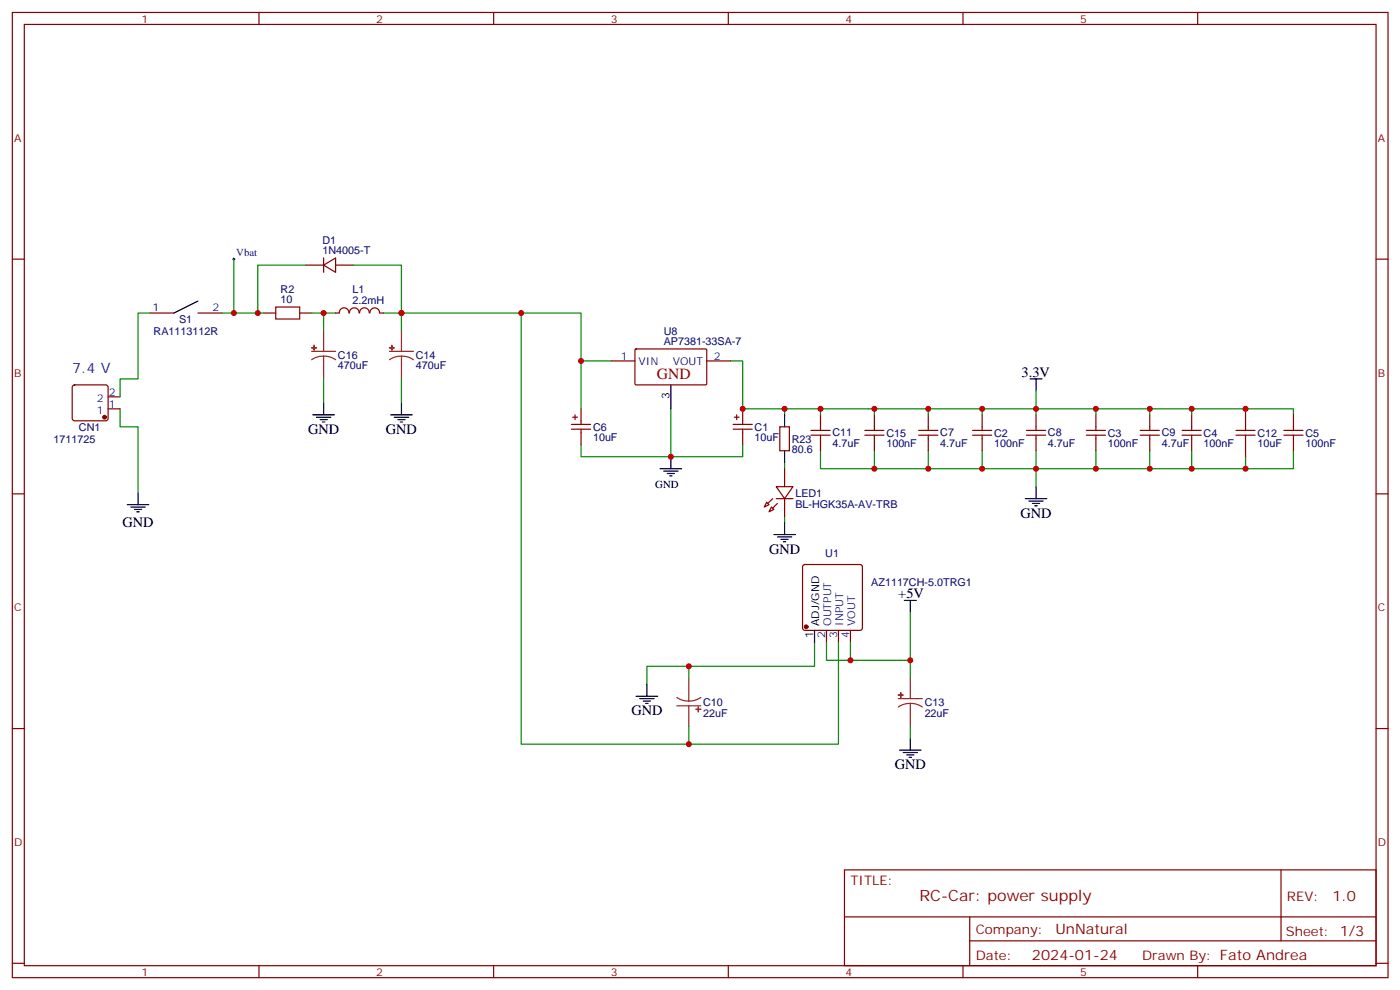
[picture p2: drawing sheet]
<svg xmlns="http://www.w3.org/2000/svg" width="413mm" height="292mm" viewBox="0 0 413 292" stroke-linecap="round" stroke-linejoin="round" font-family="sans-serif">
<g fill="none" stroke="#870000" stroke-width=".35">
<path d="M3.6 3.7h405.4v284.3h-405.4zM7.2 7.2h398.2v277.3h-398.2zM76.3 3.7v3.5M145.5 3.7v3.5M214.6 3.7v3.5M283.7 3.7v3.5M352.9 3.7v3.5M3.6 76.3h3.6M90.1 78.1h5.3M95.4 78.1l3.5-2.1v4.2zM95.4 76v4.2M98.9 78.1h5.3"/>
<path d="M405.4 76.3h3.6M44.2 92.2h7.1M58.3 92.2h7.1M77.7 92.2h3.5M88.3 92.2h3.5M102.8 92.2a1.41 1.41 0 0 0-1.4-1.5 1.41 1.41 0 0 0-1.4 1.5h-1.1M103 92.2a1.41 1.41 0 0 1 1.4-1.5 1.41 1.41 0 0 1 1.4 1.5M106 92.2a1.41 1.41 0 0 1 1.4-1.5 1.41 1.41 0 0 1 1.4 1.5M109 92.2a1.41 1.41 0 0 1 1.4-1.5 1.41 1.41 0 0 1 1.4 1.5M111.9 92.2h1.1M21.5 113.6l.5-.2h9.2l.4 .2 .3 .5v9.2l-.3 .5-.4 .2h-9.2l-.5-.3-.2-.4v-9.2zM31.9 116.9h3.5"/>
<path d="M180 106.3h7.1M187.1 103l.3-.2h20.7l.1 .4v10l-.3 .2-20.6-.1-.2-.3zM208.2 106.3h7.1M31.9 120.4h3.5M168.4 125h5.6M168.4 126.4h5.6M168.7 122.9h1.4M169.4 122.2v1.4M171.2 120.4v4.6M171.2 126.4v4.6M216 125h5.7M216 126.4h5.7"/>
<path d="M216.4 122.9h1.4M217.1 122.2v1.4M218.8 120.4v4.6M218.8 126.4v4.6M229.8 125.7h2.8v7.1h-2.8zM231.2 138.1v5.3M238.9 126.8h5.7M238.9 128.2h5.7M241.8 122.2v4.6M241.8 128.2v4.6M254.8 126.8h5.7M254.8 128.2h5.7"/>
<path d="M257.6 122.2v4.6M257.6 128.2v4.6M270.7 126.8h5.6M270.7 128.2h5.6M273.5 122.2v4.6M273.5 128.2v4.6M286.6 126.8h5.6M286.6 128.2h5.6M289.4 122.2v4.6M289.4 128.2v4.6M302.4 126.8h5.7M302.4 128.2h5.7"/>
<path d="M305.3 122.2v4.6M305.3 128.2v4.6M320.1 126.8h5.6M320.1 128.2h5.6M322.9 122.2v4.6M322.9 128.2v4.6M336 126.8h5.6M336 128.2h5.6M338.8 122.2v4.6M338.8 128.2v4.6M348.3 126.8h5.6M348.3 128.2h5.6"/>
<path d="M351.1 122.2v4.6M351.1 128.2v4.6M364.2 126.8h5.6M364.2 128.2h5.6M367 120.4v6.4M367 128.2v6.3M378.3 126.8h5.6M378.3 128.2h5.6M381.1 122.2v4.6M381.1 128.2v4.6M3.6 145.5h3.6M225.9 148l.7 .7-1.4 .7z"/>
<path d="M227.3 149.4l.7 .7-1.4 .7zM228.7 143.4h4.9l-2.4 3.5zM228.7 146.9h4.9M231.2 146.9v5.3M405.4 145.5h3.6M236.7 166.5l.5-.2h16.2l.5 .2 .2 .5v18l-.2 .5-.5 .2h-16.2l-.5-.2-.2-.5v-18zM243.5 185.7v3.5M247.1 185.7v3.5M250.6 185.7v3.5M3.6 214.6h3.6M405.4 214.6h3.6M248.8 256.3h156.6v28.2h-156.6z"/>
<path d="M377.4 256.3v20.9M248.8 270.1h156.5M285.7 277.2h119.6M285.7 270.1v14.1M3.6 283.8h3.6M76.3 284.5v3.5M145.5 284.5v3.5M214.6 284.5v3.5M283.7 284.5v3.5M352.9 284.5v3.5M405.4 283.8h3.6"/>
</g>
<g fill="none" stroke="#008700" stroke-width=".35">
<path d="M68.9 76.3v15.9h8.8M90.1 78.1h-14.1v14.1M104.2 78.1h14.1v14.1M44.2 92.2h-3.5v19.4h-5.3v5.3M65.4 92.2h3.5M91.8 92.2h3.6M98.9 92.2h-3.5v5.3M113 92.2h5.3M118.3 92.2h52.9v14.1M118.3 92.2v5.3M153.6 92.2v127h93.5v-30M95.4 111.6v7.1"/>
<path d="M118.3 111.6v7.1M180 106.3h-8.8v14.1M215.3 106.3h3.5v14.1h23M305.3 115.1v5.3h-15.9M35.4 120.4v5.3h5.3v19.4M171.2 131v3.5h26.5M197.7 120.4v14.1h21.1v-3.5M231.2 120.4v1.8M231.2 136.3v1.8M241.8 132.8v5.3h15.8v-5.3M241.8 122.2v-1.8h15.8v1.8M257.6 120.4h15.9v1.8"/>
<path d="M273.5 132.8v5.3h-15.9M273.5 120.4h15.9v1.8M289.4 132.8v5.3M305.3 122.2v-1.8h17.6v1.8M305.3 132.8v10.6M322.9 132.8v5.3h-49.4M322.9 120.4h15.9v1.8M338.8 120.4h12.3v1.8M338.8 132.8v5.3M351.1 120.4h30v1.8M351.1 132.8v5.3h-28.2M351.1 138.1h15.9"/>
<path d="M381.1 132.8v5.3h-14.1v-3.6M231.2 152.2v1.8M203 196.3v3.5M240 189.2v7.1h-49.4v5.3M243.5 189.2v5.3h7.1M268.2 180.4v14.1h-17.6v-5.3M268.2 194.5v5.3M203 213.9v5.3M268.2 213.9v3.6"/>
</g>
<g fill="none" stroke="#000" stroke-width=".35">
<path d="M58.3 88.7l-7 3.5M95.4 118.7v3.5M118.3 118.7v3.5M197.7 113.4v7M303.5 111.6h3.5M305.3 111.6v3.5M92.2 122.2h6.3M93.2 122.9h4.3M94.3 123.6h2.1M95 124.3h.7M115.1 122.2h6.4M116.2 122.9h4.2"/>
<path d="M117.2 123.6h2.1M117.9 124.3h.7M194.5 138.1h6.3M195.5 138.8h4.3M196.6 139.5h2.1M197.7 134.5v3.6M231.2 122.2v3.5M231.2 132.8v3.5M37.5 148.7h6.4M38.6 149.4h4.2M39.6 150.1h2.1M40.3 150.8h.7"/>
<path d="M40.7 145.1v3.6M197.3 140.2h.7M228 157.5h6.4M229.1 158.2h4.2M230.1 158.9h2.1M230.8 159.6h.7M231.2 154v3.5M302.1 146.9h6.3M303.1 147.6h4.3M304.2 148.3h2.1M304.9 149h.7M305.3 143.4v3.5"/>
<path d="M266.5 176.9h3.5M268.2 176.9v3.5M240 185.7v3.5M187.4 205.1h6.4M188.5 205.8h4.2M189.5 206.5h2.2M190.3 207.2h.7M190.6 201.6v3.5M268.2 217.5v3.5M265 221h6.4M266.1 221.7h4.2M267.2 222.4h2.1"/>
<path d="M267.9 223.1h.7"/>
</g>
<g fill="#870000" stroke="#870000" stroke-width=".35">
<path d="M229.1 148.3l-1.5 1.4z"/>
<path d="M227.6 146.9l-1.4 1.4z"/>
<circle cx="30.8" cy="122.9" r=".53"/>
<circle cx="237.5" cy="184.6" r=".53"/>
</g>
<g fill="none" stroke="#8c2424" stroke-width=".35">
<path d="M95.4 97.5v6M118.3 97.5v6M91.8 103.5h7.1M95.4 104.9l1.8 .3 1.7 .8M95.4 104.9l-1.9 .3-1.7 .8M95.4 104.9v6.7M114.8 103.5h7M118.3 104.9l1.8 .3 1.7 .8M118.3 104.9l-1.9 .3-1.6 .8M118.3 104.9v6.7M203 199.8v6.7M268.2 199.8v6"/>
<path d="M199.4 205.5l1.7 .8 1.9 .2M199.4 207.9h7.1M203 207.9v6M206.5 205.5l-1.7 .8-1.8 .2M264.7 205.8h7M268.2 207.2l1.9 .3 1.6 .8M268.2 207.2l-1.8 .3-1.7 .8M268.2 207.2v6.7"/>
</g>
<g fill="#8c2424" stroke="#8c2424" stroke-width=".35">
<path d="M205.1 209h1.4z"/>
<path d="M205.7 208.3l.1 1.4z"/>
<path d="M264.7 204.8h1.4z"/>
<path d="M265.4 204v1.5z"/>
<path d="M114.8 102.4l1.4 .1z"/>
<path d="M115.5 101.7v1.5z"/>
<path d="M91.8 102.4l1.4 .1z"/>
<path d="M92.5 101.7l.1 1.5z"/>
</g>
<path d="M81.2 90.5h7.1v3.5h-7.1z" fill="none" stroke="#a10000" stroke-width=".35"/>
<path d="M68.5 76.3h.8M68.9 76v.7" fill="none" stroke="#000" stroke-width=".29"/>
<g fill="#c00">
<circle cx="305.3" cy="138.1" r=".88"/>
<circle cx="289.4" cy="138.1" r=".88"/>
<circle cx="322.9" cy="138.1" r=".88"/>
<circle cx="257.6" cy="138.1" r=".88"/>
<circle cx="273.5" cy="138.1" r=".88"/>
<circle cx="338.8" cy="138.1" r=".88"/>
<circle cx="351.1" cy="138.1" r=".88"/>
<circle cx="367" cy="138.1" r=".88"/>
<circle cx="257.6" cy="120.4" r=".88"/>
<circle cx="273.5" cy="120.4" r=".88"/>
<circle cx="289.4" cy="120.4" r=".88"/>
<circle cx="305.3" cy="120.4" r=".88"/>
<circle cx="322.9" cy="120.4" r=".88"/>
<circle cx="338.8" cy="120.4" r=".88"/>
<circle cx="351.1" cy="120.4" r=".88"/>
<circle cx="367" cy="120.4" r=".88"/>
<circle cx="241.8" cy="120.4" r=".88"/>
<circle cx="250.6" cy="194.5" r=".88"/>
<circle cx="268.2" cy="194.5" r=".88"/>
<circle cx="118.3" cy="92.2" r=".88"/>
<circle cx="95.4" cy="92.2" r=".88"/>
<circle cx="76" cy="92.2" r=".88"/>
<circle cx="197.7" cy="134.5" r=".88"/>
<circle cx="218.8" cy="120.4" r=".88"/>
<circle cx="171.2" cy="106.3" r=".88"/>
<circle cx="231.2" cy="120.4" r=".88"/>
<circle cx="68.9" cy="92.2" r=".88"/>
<circle cx="153.6" cy="92.2" r=".88"/>
<circle cx="203" cy="219.2" r=".88"/>
<circle cx="203" cy="196.3" r=".88"/>
</g>
<g font-size="4.6" fill="#800">
<text x="193.5" y="111.5">GND</text>
<text x="270.9" y="265.3">RC-Car: power supply</text>
</g>
<text font-size="4.2" fill="#00f" x="21.3" y="109.9">7.4 V</text>
<g font-size="4.2">
<text x="301" y="110.9">3.3V</text>
<text x="90.8" y="127.8">GND</text>
<text x="113.7" y="127.8">GND</text>
<text x="36.1" y="155.3">GND</text>
<text x="300.7" y="152.5">GND</text>
<text x="226.6" y="163.1">GND</text>
<text x="264.7" y="176.2">+5V</text>
<text x="186" y="210.7">GND</text>
<text x="263.6" y="226.6">GND</text>
</g>
<g font-size="4.2" fill="#800">
<text x="392.6" y="265.5">1.0</text>
<text x="311" y="275.1">UnNatural</text>
<text x="304.1" y="282.9">2024-01-24</text>
</g>
<g font-size="3.9" fill="#800">
<text x="250.6" y="260.8">TITLE:</text>
<text x="379.2" y="265.5">REV:</text>
<text x="287.5" y="275">Company:</text>
<text x="378.9" y="275.7">Sheet: 1/3</text>
<text x="287.5" y="282.7">Date:</text>
<text x="336.5" y="282.8">Drawn By: Fato Andrea</text>
</g>
<g font-size="3.2" fill="#800">
<text x="41.7" y="6.7">1</text>
<text x="110.9" y="6.7">2</text>
<text x="180" y="6.7">3</text>
<text x="249.2" y="6.7">4</text>
<text x="318.3" y="6.7">5</text>
<text x="4.2" y="41.8">A</text>
<text x="406" y="41.8">A</text>
<text x="4.2" y="110.9">B</text>
<text x="406" y="110.9">B</text>
<text x="4.2" y="180.1">C</text>
<text x="406" y="180.1">C</text>
<text x="4.2" y="249.2">D</text>
<text x="406" y="249.2">D</text>
<text x="41.7" y="287.5">1</text>
<text x="110.9" y="287.5">2</text>
<text x="180" y="287.5">3</text>
<text x="249.2" y="287.5">4</text>
<text x="318.3" y="287.5">5</text>
</g>
<g font-size="3.2" fill="#000080">
<text x="95" y="71.9">D1</text>
<text x="95" y="74.9">1N4005-T</text>
<text x="82.7" y="89.4">10</text>
<text x="82.7" y="86.3">R2</text>
<text x="103.8" y="89.6">2.2mH</text>
<text x="103.8" y="86.4">L1</text>
<text x="52.8" y="95.1">S1</text>
<text x="45.3" y="98.6">RA1113112R</text>
<text x="195.6" y="101.7">AP7381-33SA-7</text>
<text x="195.6" y="98.6">U8</text>
<text x="99.6" y="105.8">C16</text>
<text x="122.5" y="105.8">C14</text>
<text x="99.6" y="108.8">470uF</text>
<text x="122.5" y="108.8">470uF</text>
<text x="15.8" y="130.4">1711725</text>
<text x="23.3" y="126.9">CN1</text>
<text x="174.7" y="130">10uF</text>
<text x="174.7" y="127">C6</text>
<text x="222.4" y="130">10uF</text>
<text x="222.4" y="127">C1</text>
<text x="233.3" y="130.4">R23</text>
<text x="245.3" y="131.7">4.7uF</text>
<text x="245.3" y="128.6">C11</text>
<text x="261.2" y="131.8">100nF</text>
<text x="261.2" y="128.7">C15</text>
<text x="277" y="131.7">4.7uF</text>
<text x="277" y="128.6">C7</text>
<text x="292.9" y="131.8">100nF</text>
<text x="292.9" y="128.7">C2</text>
<text x="308.8" y="131.7">4.7uF</text>
<text x="308.8" y="128.6">C8</text>
<text x="326.4" y="131.8">100nF</text>
<text x="326.4" y="128.7">C3</text>
<text x="342.3" y="131.7">4.7uF</text>
<text x="342.3" y="128.6">C9</text>
<text x="354.6" y="131.8">100nF</text>
<text x="354.6" y="128.7">C4</text>
<text x="370.5" y="131.8">10uF</text>
<text x="370.5" y="128.8">C12</text>
<text x="384.6" y="131.8">100nF</text>
<text x="384.6" y="128.7">C5</text>
<text x="233.3" y="133.6">80.6</text>
<text x="234.4" y="149.6">BL-HGK35A-AV-TRB</text>
<text x="234.4" y="146.4">LED1</text>
<text x="243.2" y="163.9">U1</text>
<text x="256.7" y="172.7">AZ1117CH-5.0TRG1</text>
<text x="207.2" y="208.1">C10</text>
<text x="272.5" y="208">C13</text>
<text x="207.2" y="211.2">22uF</text>
<text x="272.5" y="211.2">22uF</text>
</g>
<g font-size="3.2" fill="#00f">
<text x="69.6" y="75.5">Vbat</text>
<text x="44.9" y="91.5">1</text>
<text x="62.6" y="91.5">2</text>
<text x="182.9" y="106">1</text>
<text x="188.1" y="107.4">VIN</text>
<text x="198.2" y="107.4">VOUT</text>
<text x="210.4" y="106">2</text>
<text x="28.5" y="118.3">2</text>
<text x="32" y="116.6">2</text>
<text x="28.5" y="121.8">1</text>
<text x="32" y="120.1">1</text>
<text x="244.9" y="184.4" transform="rotate(-90 244.9 184.4)">OUTPUT</text>
<text x="248.5" y="184.4" transform="rotate(-90 248.5 184.4)">INPUT</text>
<text x="252" y="184.4" transform="rotate(-90 252 184.4)">VOUT</text>
<text x="243.2" y="187.9" transform="rotate(-90 243.2 187.9)">2</text>
<text x="246.7" y="187.9" transform="rotate(-90 246.7 187.9)">3</text>
<text x="250.2" y="187.9" transform="rotate(-90 250.2 187.9)">4</text>
</g>
<g font-size="3.2">
<text x="197.3" y="117.5" transform="rotate(-90 197.3 117.5)">3</text>
<text x="193.1" y="143.7">GND</text>
<text x="241.4" y="184.4" transform="rotate(-90 241.4 184.4)">ADJ/GND</text>
<text x="239.6" y="187.9" transform="rotate(-90 239.6 187.9)">1</text>
</g>
</svg>
